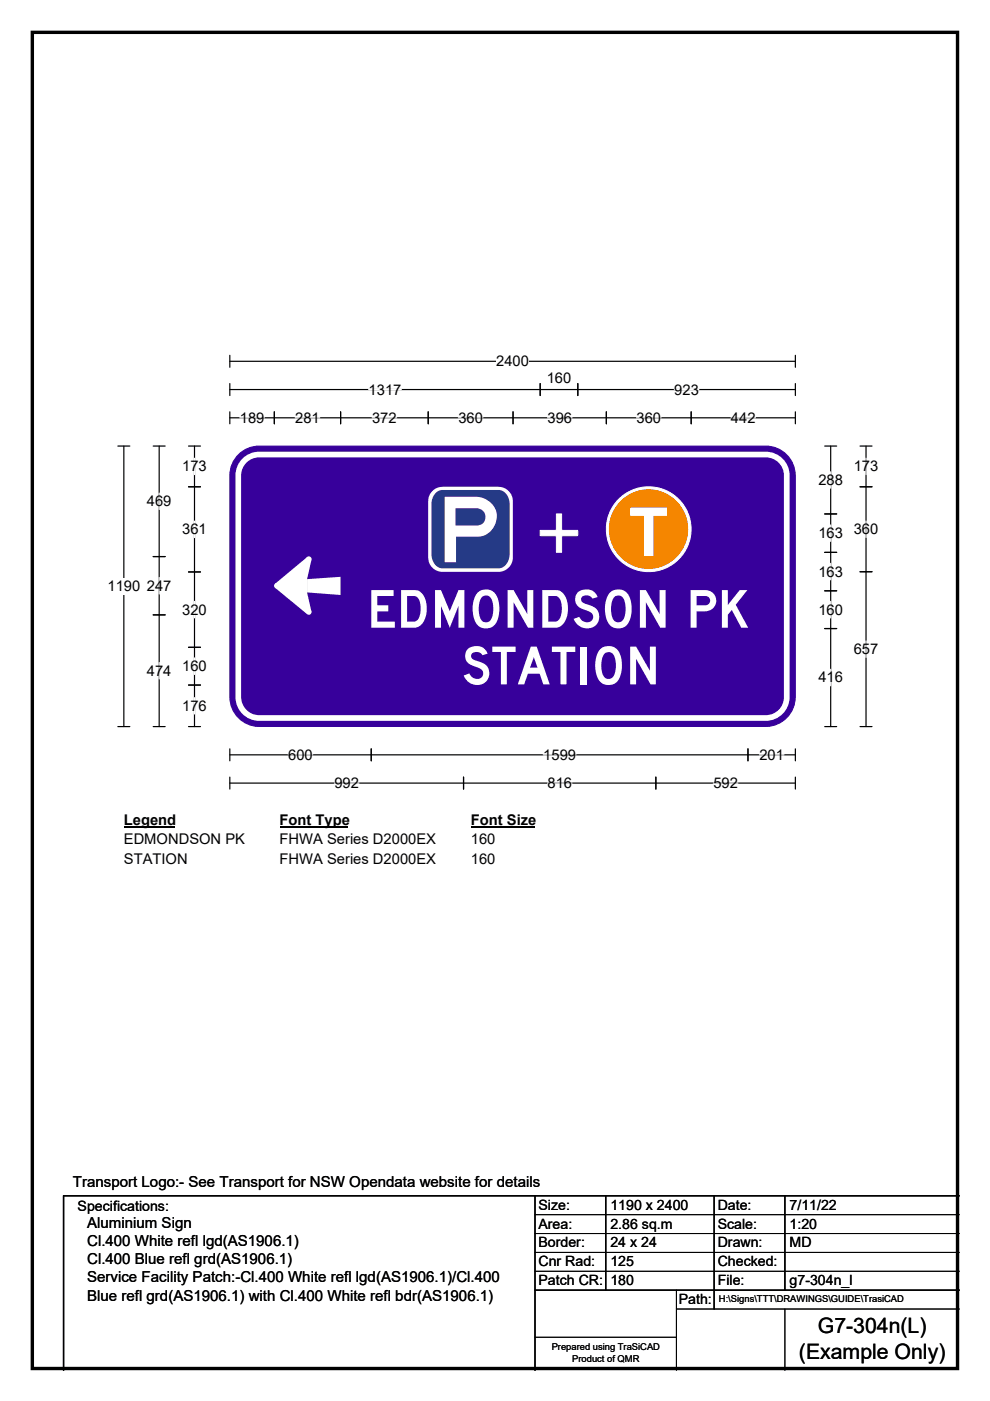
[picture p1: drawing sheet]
<svg xmlns="http://www.w3.org/2000/svg" width="210mm" height="297mm" viewBox="0 0 210 297" stroke-linecap="round" stroke-linejoin="round" font-family="sans-serif">
<path d="M6.9 6.9h196.2v283.3h-196.2z" fill="none" stroke="#000" stroke-width=".72"/>
<path d="M48.7 76.6h120M48.7 75.3v2.6M168.7 75.3v2.6" fill="none" stroke="#000" stroke-width=".25"/>
<path d="M105.2 74.9h7v3.5h-7z" fill="#fff"/>
<g fill="none" stroke="#000" stroke-width=".25">
<path d="M25 94.6h2.5M26.3 94.6v59.5M48.7 82.6h120M48.7 81.3v2.6M48.7 87.3v2.6M48.7 88.6h120M58.2 87.3v2.6M72.2 87.3v2.6M90.8 87.3v2.6M108.8 87.3v2.6M114.6 81.3v2.6M122.6 81.3v2.6"/>
<path d="M128.6 87.3v2.6M146.6 87.3v2.6M168.7 81.3v2.6M168.7 87.3v2.6M25 154.1h2.5M48.7 158.8v2.5M78.7 158.8v2.5M158.6 158.8v2.5M168.7 158.8v2.5M48.7 164.8v2.5M48.7 160h120M48.7 166h120"/>
<path d="M98.3 164.8v2.5M139.1 164.8v2.5M168.7 164.8v2.5"/>
</g>
<g fill="none" stroke="#fff" stroke-width=".25">
<path d="M50.9 88.6h5.2M62.6 88.6h5.2M78.2 82.6h6.9M78.9 88.6h5.2M97.2 88.6h5.2M116.1 88.6h5.2M135 88.6h5.2M143 82.6h5.2M155 88.6h5.3M61.1 160h5.2M70.9 166h5.2M115.2 160h7"/>
<path d="M116.1 166h5.2M151.3 166h5.2M161.1 160h5.2"/>
</g>
<path d="M22.8 122.6h6.9v3.5h-6.9z" fill="#fff"/>
<g fill="none" stroke="#000" stroke-width=".25">
<path d="M32.5 94.6h2.5M33.8 94.6v59.5M40 94.6h2.5M41.3 94.6v59.5M174.9 94.6h2.6M176.2 94.6v59.5M182.4 94.6h2.6M183.7 94.6v59.5M32.5 118h2.5M40 103.2h2.5M174.9 109h2.6M174.9 117.1h2.6"/>
<path d="M182.4 103.2h2.6M32.5 130.4h2.5M40 121.3h2.5M40 137.2h2.5M174.9 125.3h2.6M174.9 133.3h2.6M182.4 121.2h2.6M32.5 154.1h2.5M40 154.1h2.5M40 145.2h2.5M174.9 154.1h2.6M182.4 154.1h2.6"/>
</g>
<g fill="none" stroke="#fff" stroke-width=".25">
<path d="M41.3 97.2v3.4M183.7 97.2v3.4M33.8 104.5v3.5M41.3 110.5v3.5M176.2 100v3.5M176.2 111.3v3.5M176.2 119.4v3.5M183.7 110.5v3.5M33.8 122.4v3.5M41.3 127.5v3.5M41.3 139.5v3.5M176.2 127.5v3.5"/>
<path d="M183.7 135.9v3.5M33.8 140.5v3.5M41.3 147.9v3.5M176.2 141.9v3.5"/>
</g>
<path d="M26.3 172h10.7v3.5h-10.7z" fill="#fff"/>
<path d="M26.3 175.3h10.7" fill="none" stroke="#000" stroke-width=".32"/>
<path d="M59.3 172h14.4v3.5h-14.4z" fill="#fff"/>
<path d="M59.3 175.3h14.4" fill="none" stroke="#000" stroke-width=".32"/>
<path d="M99.9 172h13.4v3.5h-13.4z" fill="#fff"/>
<path d="M99.9 175.3h13.4" fill="none" stroke="#000" stroke-width=".32"/>
<g fill="#fff">
<path d="M26.3 176.2h25.5v3.5h-25.5z"/>
<path d="M59.3 176.2h33.1v3.5h-33.1z"/>
<path d="M99.9 176.2h5.2v3.5h-5.2z"/>
<path d="M26.3 180.4h13.5v3.5h-13.5z"/>
<path d="M59.3 180.4h33.1v3.5h-33.1z"/>
<path d="M99.9 180.4h5.2v3.5h-5.2z"/>
</g>
<path d="M50.6 96.4a6.2 6.2 0 0 1 4.4-1.8h107.4a6.2 6.2 0 0 1 6.3 6.2v47a6.3 6.3 0 0 1-6.3 6.2h-107.4a6.3 6.3 0 0 1-6.3-6.2v-47a6.2 6.2 0 0 1 1.9-4.4z" fill-rule="evenodd" fill="#37009b" stroke="#37009b" stroke-width=".21"/>
<path d="M52.1 97.4a4.4 4.4 0 0 1 2.9-1h107.4a4.4 4.4 0 0 1 4.5 4.4v47a4.4 4.4 0 0 1-4.5 4.4h-107.4a4.4 4.4 0 0 1-4.5-4.4v-47a4.4 4.4 0 0 1 1.6-3.4z" fill="none" stroke="#fff" stroke-width="1.2"/>
<g fill="#fff">
<path d="M65.1 122.8l7.1-.5v3.9l-7.1-.6z"/>
<path d="M58.4 123.7l6.8-5.6 .9 .6-1 4.1v2.8l1 4.1-.9 .5-6.8-5.5z" fill-rule="evenodd"/>
<path d="M91.5 104.3a3.1 3.1 0 0 1 2.4-1.1h11.8a3.1 3.1 0 0 1 3.1 3v12a3 3 0 0 1-3.1 3h-11.8a3 3 0 0 1-3.1-3v-12l.1-.7z" fill-rule="evenodd"/>
<circle cx="65.5" cy="118.5" r=".57"/>
<circle cx="58.7" cy="124.2" r=".57"/>
<circle cx="65.5" cy="129.8" r=".57"/>
</g>
<path d="M92.4 104.6l.9-.6 .5-.1h12a2.71 2.71 0 0 1 2.3 3v10.5a2.88 2.88 0 0 1-2.3 3.1h-12a2.75 2.75 0 0 1-2.3-3.1v-10.5a3.5 3.5 0 0 1 .9-2.3z" fill-rule="evenodd" fill="#253a86"/>
<g fill="#fff" stroke="#fff" stroke-width=".21">
<path d="M114.6 112.5h7.9v1.1h-7.9z" fill-rule="evenodd"/>
<path d="M118 109h1.1v8.1h-1.1z" fill-rule="evenodd"/>
<circle cx="137.6" cy="112.2" r="9"/>
</g>
<circle cx="137.6" cy="112.2" r="8.4" fill="#f58600"/>
<path d="M133.7 107.6h7.7l.1 .2-.1 1.6h-2.8v8.4l-.1 .1h-1.8l-.2-.1v-8.4h-2.8z" fill-rule="evenodd" fill="#fff"/>
<path d="M113.5 253.5v37M128.5 253.5v20M151.5 253.5v24M166.5 253.5v20M203.5 253.5h-190v37M113.5 273.5h90" fill="none" stroke="#000" stroke-width=".3"/>
<path d="M113.5 257.5h90M113.5 261.5h90M113.5 265.5h90M113.5 269.5h90M143.5 273.5v17M143.5 277.5h60M166.5 277.5v13M113.5 283.5h30" fill="none" stroke="#000" stroke-width=".21"/>
<text font-size="13.9" fill="#fff" x="94.3" y="119.2">P</text>
<g font-size="11.1" fill="#fff">
<text x="77.8" y="133.1">EDMONDSON PK</text>
<text x="97.9" y="145.1">STATION</text>
</g>
<g font-size="4.5">
<text x="173.5" y="282.7">G7-304n(L)</text>
<text x="169.5" y="288.1">(Example Only)</text>
</g>
<g font-size="3.2">
<text x="15.5" y="251.6">Transport Logo:- See Transport for NSW Opendata website for details</text>
<text x="18.5" y="260.4">Aluminium Sign</text>
<text x="18.5" y="264.2">Cl.400 White refl lgd(AS1906.1)</text>
<text x="18.5" y="268.1">Cl.400 Blue refl grd(AS1906.1)</text>
<text x="18.5" y="271.9">Service Facility Patch:-Cl.400 White refl lgd(AS1906.1)/Cl.400</text>
<text x="18.5" y="275.7">Blue refl grd(AS1906.1) with Cl.400 White refl bdr(AS1906.1)</text>
</g>
<g font-size="3.1">
<text x="105.2" y="77.7">2400</text>
<text x="78.2" y="83.7">1317</text>
<text x="116" y="81.2">160</text>
<text x="143" y="83.7">923</text>
<text x="50.9" y="89.6">189</text>
<text x="62.6" y="89.6">281</text>
<text x="78.9" y="89.6">372</text>
<text x="97.2" y="89.6">360</text>
<text x="116.1" y="89.6">396</text>
<text x="135" y="89.6">360</text>
<text x="155" y="89.6">442</text>
<text x="38.7" y="99.9">173</text>
<text x="181.1" y="99.9">173</text>
<text x="31.2" y="107.3">469</text>
<text x="173.6" y="102.8">288</text>
<text x="38.7" y="113.3">361</text>
<text x="181.1" y="113.3">360</text>
<text x="173.6" y="114.1">163</text>
<text x="22.8" y="125.4">1190</text>
<text x="31.2" y="125.2">247</text>
<text x="173.6" y="122.2">163</text>
<text x="38.7" y="130.3">320</text>
<text x="173.6" y="130.3">160</text>
<text x="31.2" y="143.3">474</text>
<text x="38.7" y="142.3">160</text>
<text x="181.1" y="138.7">657</text>
<text x="173.6" y="144.7">416</text>
<text x="38.7" y="150.7">176</text>
<text x="61.1" y="161.1">600</text>
<text x="115.2" y="161.1">1599</text>
<text x="161.1" y="161.1">201</text>
<text x="70.9" y="167.1">992</text>
<text x="116.1" y="167.1">816</text>
<text x="151.3" y="167.1">592</text>
<text x="26.3" y="174.8">Legend</text>
<text x="26.3" y="179">EDMONDSON PK</text>
<text x="59.3" y="174.8">Font Type</text>
<text x="59.3" y="179">FHWA Series D2000EX</text>
<text x="99.9" y="174.8">Font Size</text>
<text x="99.9" y="179">160</text>
<text x="26.3" y="183.2">STATION</text>
<text x="59.3" y="183.2">FHWA Series D2000EX</text>
<text x="99.9" y="183.2">160</text>
</g>
<g font-size="3">
<text x="16.5" y="256.7">Specifications:</text>
<text x="114.2" y="256.5">Size:</text>
<text x="129.5" y="256.5">1190 x 2400</text>
<text x="152.2" y="256.5">Date:</text>
<text x="167.5" y="256.5">7/11/22</text>
<text x="114.2" y="260.5">Area:</text>
<text x="129.5" y="260.5">2.86 sq.m</text>
<text x="152.2" y="260.5">Scale:</text>
<text x="167.5" y="260.5">1:20</text>
<text x="114.2" y="264.5">Border:</text>
<text x="114.2" y="268.5">Cnr Rad:</text>
<text x="129.5" y="264.5">24 x 24</text>
<text x="129.5" y="268.5">125</text>
<text x="152.2" y="264.5">Drawn:</text>
<text x="152.2" y="268.5">Checked:</text>
<text x="167.5" y="264.5">MD</text>
<text x="114.2" y="272.5">Patch CR:</text>
<text x="129.5" y="272.5">180</text>
<text x="152.2" y="272.5">File:</text>
<text x="167.5" y="272.5">g7-304n_l</text>
<text x="144" y="276.5">Path:</text>
</g>
<g font-size="2">
<text x="152.5" y="276.1">H:\Signs\TTT\DRAWINGS\GUIDE\TrasiCAD</text>
<text x="117" y="286.3">Prepared using TraSiCAD</text>
<text x="121.4" y="288.7">Product of QMR</text>
</g>
</svg>
